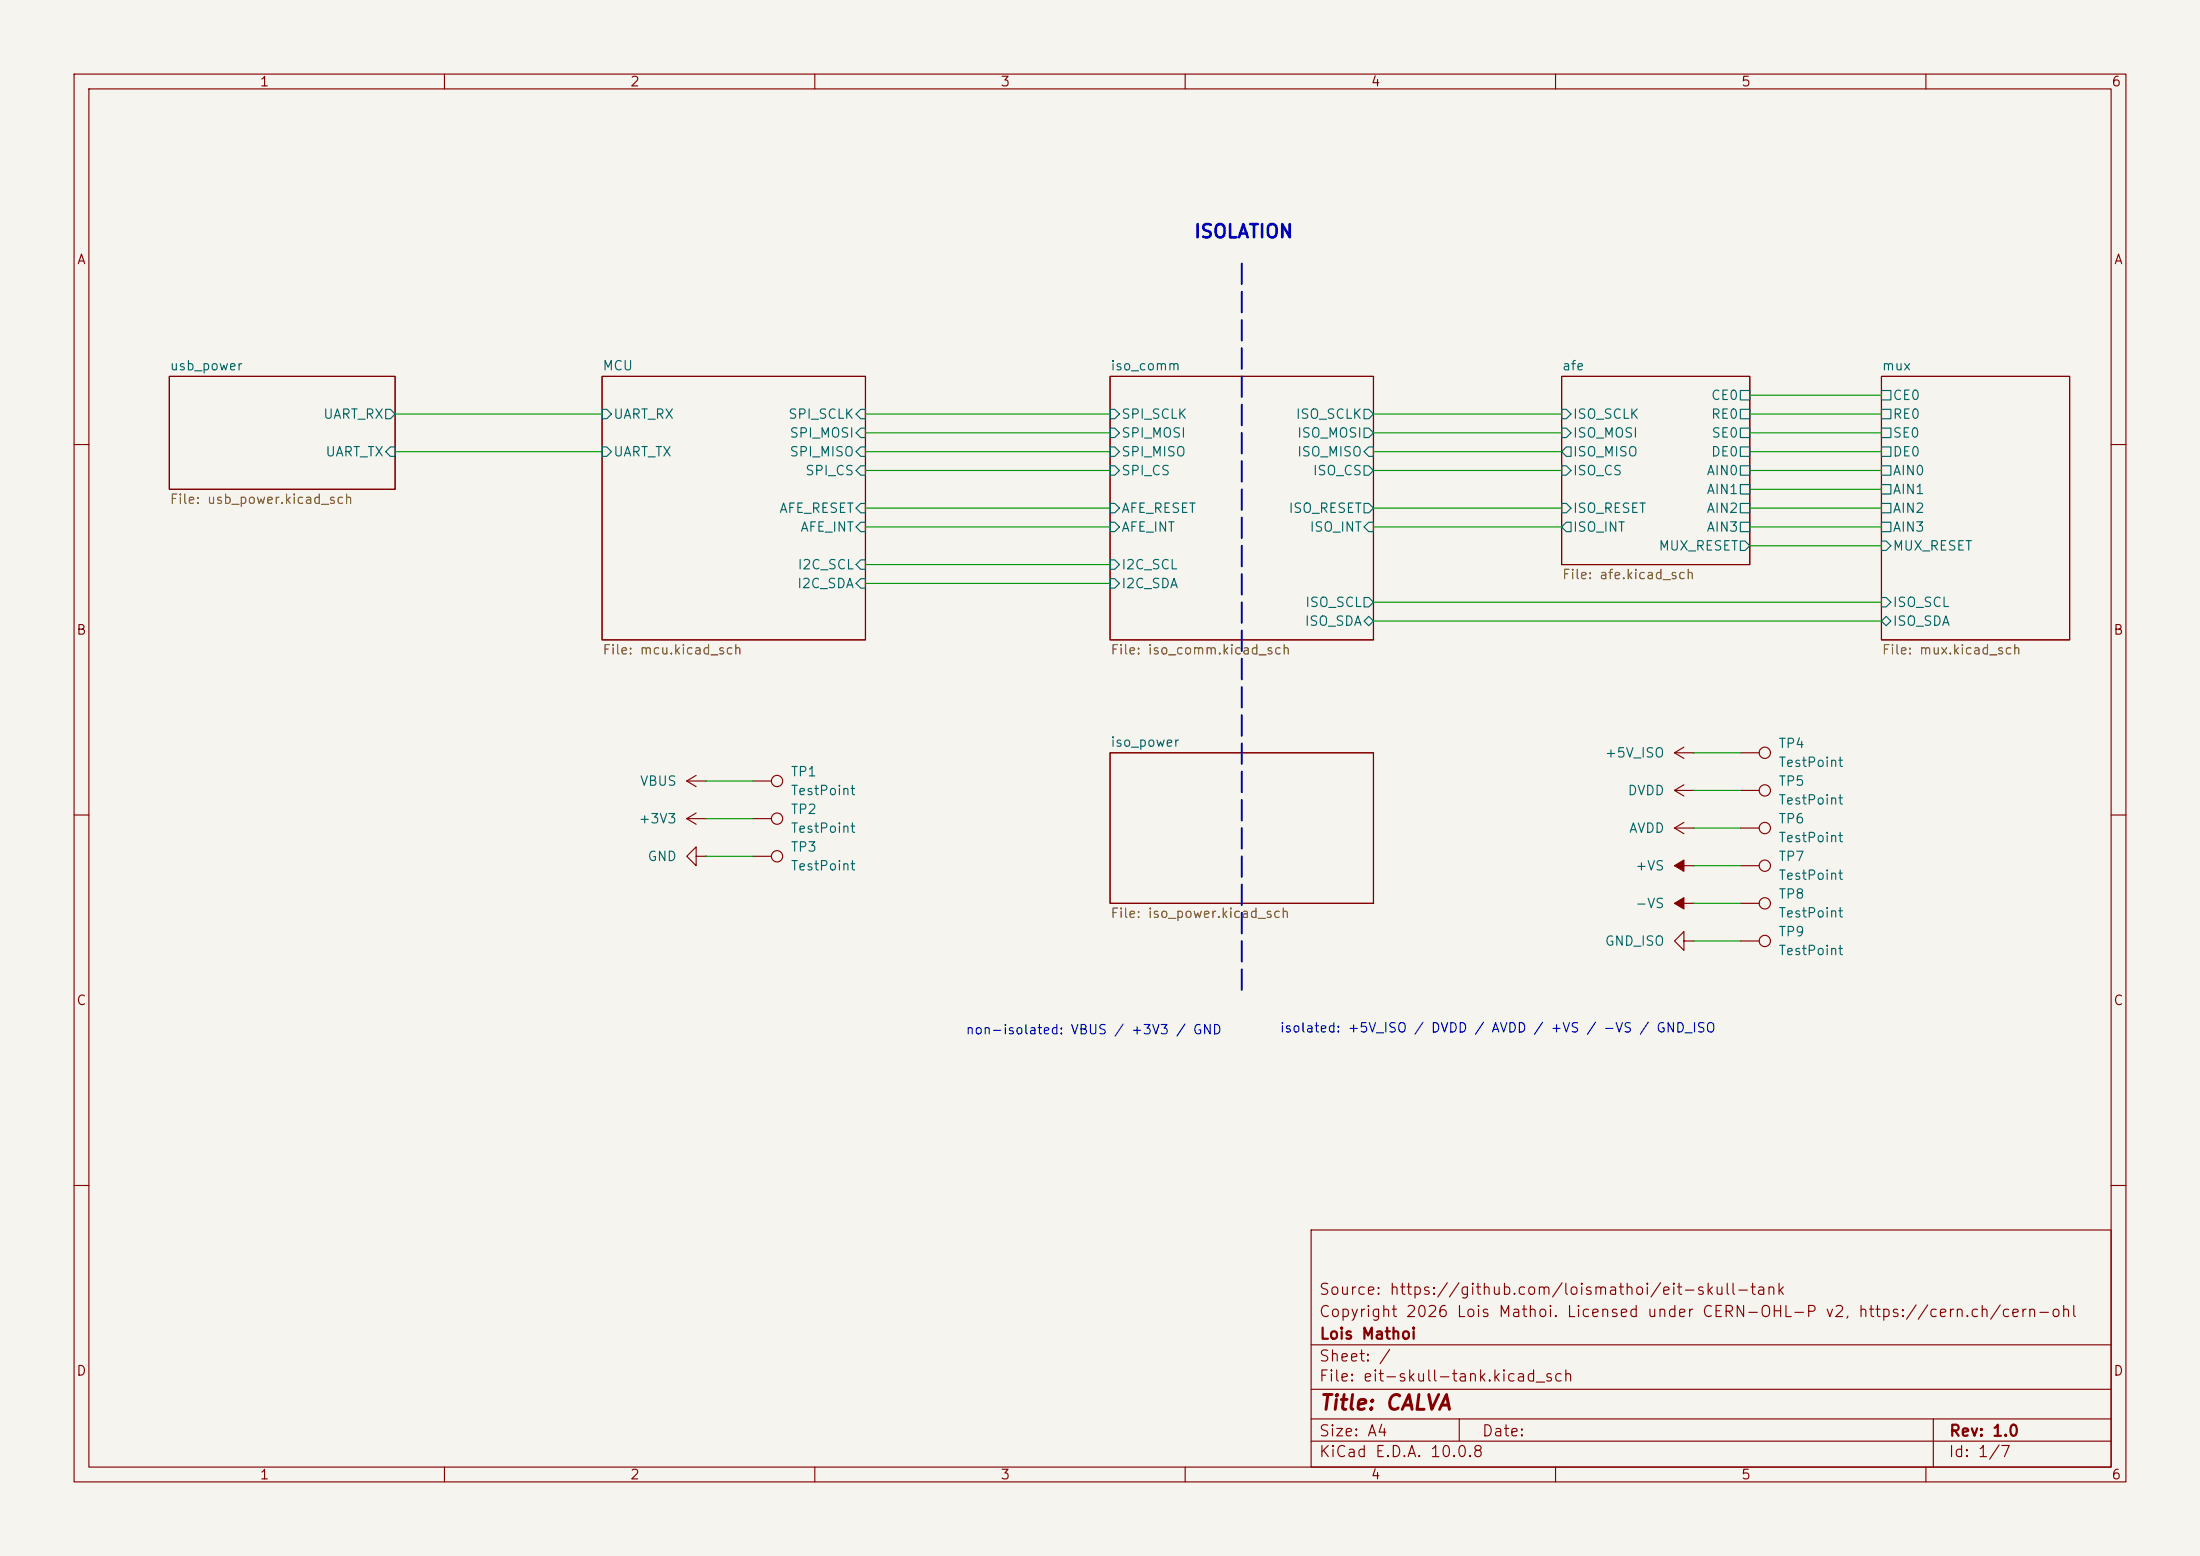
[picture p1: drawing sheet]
(kicad_sch
 (version 20260306)
 (generator "eeschema")
 (generator_version "10.0")
 (paper "A4")
 (title_block
  (title "CALVA")
  (rev "1.0")
  (company "Lois Mathoi")
  (comment 1 "Copyright 2026 Lois Mathoi. Licensed under CERN-OHL-P v2, https://cern.ch/cern-ohl")
  (comment 2 "Source: https://github.com/loismathoi/eit-skull-tank"))
 (lib_symbols
  (symbol "Connector:TestPoint"
   (pin_numbers (hide yes))
   (pin_names
    (offset 0.762) (hide yes)) (exclude_from_sim no) (in_bom yes) (on_board yes)
   (in_pos_files yes)
   (duplicate_pin_numbers_are_jumpers no)
   (property "Reference" "TP" (at 0 6.858 0) (show_name no) (do_not_autoplace no) (effects (font (size 1.27 1.27))))
   (property "Value" "TestPoint" (at 0 5.08 0) (show_name no) (do_not_autoplace no) (effects (font (size 1.27 1.27))))
   (property "Footprint" "" (at 5.08 0 0) (show_name no) (do_not_autoplace no) (hide yes) (effects (font (size 1.27 1.27))))
   (property "Datasheet" "" (at 5.08 0 0) (show_name no) (do_not_autoplace no) (hide yes) (effects (font (size 1.27 1.27))))
   (property "Description" "test point" (at 0 0 0) (show_name no) (do_not_autoplace no) (hide yes) (effects (font (size 1.27 1.27))))
   (symbol "TestPoint_0_1"
    (circle (center 0 3.302) (radius 0.762) (stroke (width 0) (type default)) (fill (type none))))
   (symbol "TestPoint_1_1"
    (pin passive line (at 0 0 90) (length 2.54) (name "1" (effects (font (size 1.27 1.27)))) (number "1" (effects (font (size 1.27 1.27))))))
   (embedded_fonts no))
  (symbol "power:+3V3"
   (power global)
   (pin_numbers (hide yes))
   (pin_names
    (offset 0) (hide yes)) (exclude_from_sim no) (in_bom yes) (on_board yes)
   (in_pos_files yes)
   (duplicate_pin_numbers_are_jumpers no)
   (property "Reference" "#PWR" (at 0 -3.81 0) (show_name no) (do_not_autoplace no) (hide yes) (effects (font (size 1.27 1.27))))
   (property "Value" "+3V3" (at 0 3.556 0) (show_name no) (do_not_autoplace no) (effects (font (size 1.27 1.27))))
   (property "Footprint" "" (at 0 0 0) (show_name no) (do_not_autoplace no) (hide yes) (effects (font (size 1.27 1.27))))
   (property "Datasheet" "" (at 0 0 0) (show_name no) (do_not_autoplace no) (hide yes) (effects (font (size 1.27 1.27))))
   (property "Description" "Power symbol creates a global label with name \"+3V3\"" (at 0 0 0) (show_name no) (do_not_autoplace no) (hide yes) (effects (font (size 1.27 1.27))))
   (symbol "+3V3_0_1"
    (polyline (pts (xy -0.762 1.27) (xy 0 2.54)) (stroke (width 0) (type default)) (fill (type none)))
    (polyline (pts (xy 0 2.54) (xy 0.762 1.27)) (stroke (width 0) (type default)) (fill (type none)))
    (polyline (pts (xy 0 0) (xy 0 2.54)) (stroke (width 0) (type default)) (fill (type none))))
   (symbol "+3V3_1_1"
    (pin power_in line (at 0 0 90) (length 0) (name "" (effects (font (size 1.27 1.27)))) (number "1" (effects (font (size 1.27 1.27))))))
   (embedded_fonts no))
  (symbol "power:GND"
   (power global)
   (pin_numbers (hide yes))
   (pin_names
    (offset 0) (hide yes)) (exclude_from_sim no) (in_bom yes) (on_board yes)
   (in_pos_files yes)
   (duplicate_pin_numbers_are_jumpers no)
   (property "Reference" "#PWR" (at 0 -6.35 0) (show_name no) (do_not_autoplace no) (hide yes) (effects (font (size 1.27 1.27))))
   (property "Value" "GND" (at 0 -3.81 0) (show_name no) (do_not_autoplace no) (effects (font (size 1.27 1.27))))
   (property "Footprint" "" (at 0 0 0) (show_name no) (do_not_autoplace no) (hide yes) (effects (font (size 1.27 1.27))))
   (property "Datasheet" "" (at 0 0 0) (show_name no) (do_not_autoplace no) (hide yes) (effects (font (size 1.27 1.27))))
   (property "Description" "Power symbol creates a global label with name \"GND\" , ground" (at 0 0 0) (show_name no) (do_not_autoplace no) (hide yes) (effects (font (size 1.27 1.27))))
   (symbol "GND_0_1"
    (polyline (pts (xy 0 0) (xy 0 -1.27) (xy 1.27 -1.27) (xy 0 -2.54) (xy -1.27 -1.27) (xy 0 -1.27)) (stroke (width 0) (type default)) (fill (type none))))
   (symbol "GND_1_1"
    (pin power_in line (at 0 0 270) (length 0) (name "" (effects (font (size 1.27 1.27)))) (number "1" (effects (font (size 1.27 1.27))))))
   (embedded_fonts no))
  (symbol "power:VBUS"
   (power global)
   (pin_numbers (hide yes))
   (pin_names
    (offset 0) (hide yes)) (exclude_from_sim no) (in_bom yes) (on_board yes)
   (in_pos_files yes)
   (duplicate_pin_numbers_are_jumpers no)
   (property "Reference" "#PWR" (at 0 -3.81 0) (show_name no) (do_not_autoplace no) (hide yes) (effects (font (size 1.27 1.27))))
   (property "Value" "VBUS" (at 0 3.556 0) (show_name no) (do_not_autoplace no) (effects (font (size 1.27 1.27))))
   (property "Footprint" "" (at 0 0 0) (show_name no) (do_not_autoplace no) (hide yes) (effects (font (size 1.27 1.27))))
   (property "Datasheet" "" (at 0 0 0) (show_name no) (do_not_autoplace no) (hide yes) (effects (font (size 1.27 1.27))))
   (property "Description" "Power symbol creates a global label with name \"VBUS\"" (at 0 0 0) (show_name no) (do_not_autoplace no) (hide yes) (effects (font (size 1.27 1.27))))
   (symbol "VBUS_0_1"
    (polyline (pts (xy -0.762 1.27) (xy 0 2.54)) (stroke (width 0) (type default)) (fill (type none)))
    (polyline (pts (xy 0 2.54) (xy 0.762 1.27)) (stroke (width 0) (type default)) (fill (type none)))
    (polyline (pts (xy 0 0) (xy 0 2.54)) (stroke (width 0) (type default)) (fill (type none))))
   (symbol "VBUS_1_1"
    (pin power_in line (at 0 0 90) (length 0) (name "" (effects (font (size 1.27 1.27)))) (number "1" (effects (font (size 1.27 1.27))))))
   (embedded_fonts no))
  (symbol "power:VSS"
   (power global)
   (pin_numbers (hide yes))
   (pin_names
    (offset 0) (hide yes)) (exclude_from_sim no) (in_bom yes) (on_board yes)
   (in_pos_files yes)
   (duplicate_pin_numbers_are_jumpers no)
   (property "Reference" "#PWR" (at 0 -3.81 0) (show_name no) (do_not_autoplace no) (hide yes) (effects (font (size 1.27 1.27))))
   (property "Value" "VSS" (at 0 3.556 0) (show_name no) (do_not_autoplace no) (effects (font (size 1.27 1.27))))
   (property "Footprint" "" (at 0 0 0) (show_name no) (do_not_autoplace no) (hide yes) (effects (font (size 1.27 1.27))))
   (property "Datasheet" "" (at 0 0 0) (show_name no) (do_not_autoplace no) (hide yes) (effects (font (size 1.27 1.27))))
   (property "Description" "Power symbol creates a global label with name \"VSS\"" (at 0 0 0) (show_name no) (do_not_autoplace no) (hide yes) (effects (font (size 1.27 1.27))))
   (symbol "VSS_0_1"
    (polyline (pts (xy 0 0) (xy 0 2.54)) (stroke (width 0) (type default)) (fill (type none)))
    (polyline (pts (xy 0.762 1.27) (xy -0.762 1.27) (xy 0 2.54) (xy 0.762 1.27)) (stroke (width 0) (type default)) (fill (type outline))))
   (symbol "VSS_1_1"
    (pin power_in line (at 0 0 90) (length 0) (name "" (effects (font (size 1.27 1.27)))) (number "1" (effects (font (size 1.27 1.27))))))
   (embedded_fonts no)))
 (text "isolated: +5V_ISO / DVDD / AVDD / +VS / -VS / GND_ISO"
  (exclude_from_sim no)
  (at 172.72 139.7 0)
  (effects (font (size 1.27 1.27)) (justify left bottom)))
 (text "ISOLATION"
  (exclude_from_sim no)
  (at 167.894 32.512 0)
  (effects (font (size 1.778 1.778)
    (bold yes)) (justify bottom)))
 (text "non-isolated: VBUS / +3V3 / GND"
  (exclude_from_sim no)
  (at 130.302 139.954 0)
  (effects (font (size 1.27 1.27)) (justify left bottom)))
 (wire
  (pts (xy 95.25 115.57) (xy 101.6 115.57))
  (stroke (width 0) (type default)))
 (wire
  (pts (xy 236.22 60.96) (xy 254 60.96))
  (stroke (width 0) (type default)))
 (wire
  (pts (xy 236.22 55.88) (xy 254 55.88))
  (stroke (width 0) (type default)))
 (wire
  (pts (xy 228.6 101.6) (xy 234.95 101.6))
  (stroke (width 0) (type default)))
 (wire
  (pts (xy 116.84 68.58) (xy 149.86 68.58))
  (stroke (width 0) (type default)))
 (wire
  (pts (xy 95.25 105.41) (xy 101.6 105.41))
  (stroke (width 0) (type default)))
 (wire
  (pts (xy 185.42 68.58) (xy 210.82 68.58))
  (stroke (width 0) (type default)))
 (wire
  (pts (xy 116.84 63.5) (xy 149.86 63.5))
  (stroke (width 0) (type default)))
 (wire
  (pts (xy 236.22 68.58) (xy 254 68.58))
  (stroke (width 0) (type default)))
 (wire
  (pts (xy 185.42 60.96) (xy 210.82 60.96))
  (stroke (width 0) (type default)))
 (wire
  (pts (xy 228.6 106.68) (xy 234.95 106.68))
  (stroke (width 0) (type default)))
 (wire
  (pts (xy 185.42 83.82) (xy 254 83.82))
  (stroke (width 0) (type default)))
 (wire
  (pts (xy 185.42 81.28) (xy 254 81.28))
  (stroke (width 0) (type default)))
 (wire
  (pts (xy 228.6 116.84) (xy 234.95 116.84))
  (stroke (width 0) (type default)))
 (wire
  (pts (xy 185.42 58.42) (xy 210.82 58.42))
  (stroke (width 0) (type default)))
 (wire
  (pts (xy 116.84 71.12) (xy 149.86 71.12))
  (stroke (width 0) (type default)))
 (wire
  (pts (xy 53.34 55.88) (xy 81.28 55.88))
  (stroke (width 0) (type default)))
 (wire
  (pts (xy 116.84 78.74) (xy 149.86 78.74))
  (stroke (width 0) (type default)))
 (wire
  (pts (xy 116.84 60.96) (xy 149.86 60.96))
  (stroke (width 0) (type default)))
 (wire
  (pts (xy 236.22 53.34) (xy 254 53.34))
  (stroke (width 0) (type default)))
 (wire
  (pts (xy 185.42 71.12) (xy 210.82 71.12))
  (stroke (width 0) (type default)))
 (wire
  (pts (xy 236.22 63.5) (xy 254 63.5))
  (stroke (width 0) (type default)))
 (wire
  (pts (xy 185.42 63.5) (xy 210.82 63.5))
  (stroke (width 0) (type default)))
 (wire
  (pts (xy 95.25 110.49) (xy 101.6 110.49))
  (stroke (width 0) (type default)))
 (wire
  (pts (xy 116.84 76.2) (xy 149.86 76.2))
  (stroke (width 0) (type default)))
 (wire
  (pts (xy 228.6 121.92) (xy 234.95 121.92))
  (stroke (width 0) (type default)))
 (wire
  (pts (xy 116.84 55.88) (xy 149.86 55.88))
  (stroke (width 0) (type default)))
 (wire
  (pts (xy 185.42 55.88) (xy 210.82 55.88))
  (stroke (width 0) (type default)))
 (polyline
  (pts (xy 167.64 35.56) (xy 167.64 134.62))
  (stroke (width 0.254) (type dash)))
 (wire
  (pts (xy 228.6 111.76) (xy 234.95 111.76))
  (stroke (width 0) (type default)))
 (wire
  (pts (xy 236.22 73.66) (xy 254 73.66))
  (stroke (width 0) (type default)))
 (wire
  (pts (xy 236.22 71.12) (xy 254 71.12))
  (stroke (width 0) (type default)))
 (wire
  (pts (xy 228.6 127) (xy 234.95 127))
  (stroke (width 0) (type default)))
 (wire
  (pts (xy 236.22 58.42) (xy 254 58.42))
  (stroke (width 0) (type default)))
 (wire
  (pts (xy 53.34 60.96) (xy 81.28 60.96))
  (stroke (width 0) (type default)))
 (wire
  (pts (xy 236.22 66.04) (xy 254 66.04))
  (stroke (width 0) (type default)))
 (wire
  (pts (xy 116.84 58.42) (xy 149.86 58.42))
  (stroke (width 0) (type default)))
 (symbol
  (lib_id "Connector:TestPoint")
  (at 101.6 115.57 270)
  (unit 1)
  (body_style 1)
  (exclude_from_sim no)
  (in_bom no)
  (on_board yes)
  (in_pos_files yes)
  (dnp no)
  (fields_autoplaced yes)
  (property "Reference" "TP3" (at 106.68 114.2999 90) (show_name no) (do_not_autoplace no) (effects (font (size 1.27 1.27)) (justify left)))
  (property "Value" "TestPoint" (at 106.68 116.8399 90) (show_name no) (do_not_autoplace no) (effects (font (size 1.27 1.27)) (justify left)))
  (property "Footprint" "TestPoint:TestPoint_Pad_D1.5mm" (at 101.6 120.65 0) (hide yes) (show_name no) (do_not_autoplace no) (effects (font (size 1.27 1.27))))
  (property "Datasheet" "" (at 101.6 120.65 0) (hide yes) (show_name no) (do_not_autoplace no) (effects (font (size 1.27 1.27))))
  (property "Description" "test point" (at 101.6 115.57 0) (hide yes) (show_name no) (do_not_autoplace no) (effects (font (size 1.27 1.27))))
  (pin "1"))
 (symbol
  (lib_id "power:+3V3")
  (at 95.25 110.49 90)
  (unit 1)
  (body_style 1)
  (exclude_from_sim no)
  (in_bom yes)
  (on_board yes)
  (in_pos_files yes)
  (dnp no)
  (fields_autoplaced yes)
  (property "Reference" "#PWR073" (at 99.06 110.49 0) (hide yes) (show_name no) (do_not_autoplace no) (effects (font (size 1.27 1.27))))
  (property "Value" "+3V3" (at 91.44 110.4899 90) (show_name no) (do_not_autoplace no) (effects (font (size 1.27 1.27)) (justify left)))
  (property "Footprint" "" (at 95.25 110.49 0) (hide yes) (show_name no) (do_not_autoplace no) (effects (font (size 1.27 1.27))))
  (property "Datasheet" "" (at 95.25 110.49 0) (hide yes) (show_name no) (do_not_autoplace no) (effects (font (size 1.27 1.27))))
  (property "Description" "Power symbol creates a global label with name \"+3V3\"" (at 95.25 110.49 0) (hide yes) (show_name no) (do_not_autoplace no) (effects (font (size 1.27 1.27))))
  (pin "1"))
 (symbol
  (lib_id "Connector:TestPoint")
  (at 101.6 110.49 270)
  (unit 1)
  (body_style 1)
  (exclude_from_sim no)
  (in_bom no)
  (on_board yes)
  (in_pos_files yes)
  (dnp no)
  (fields_autoplaced yes)
  (property "Reference" "TP2" (at 106.68 109.2199 90) (show_name no) (do_not_autoplace no) (effects (font (size 1.27 1.27)) (justify left)))
  (property "Value" "TestPoint" (at 106.68 111.7599 90) (show_name no) (do_not_autoplace no) (effects (font (size 1.27 1.27)) (justify left)))
  (property "Footprint" "TestPoint:TestPoint_Pad_D1.5mm" (at 101.6 115.57 0) (hide yes) (show_name no) (do_not_autoplace no) (effects (font (size 1.27 1.27))))
  (property "Datasheet" "" (at 101.6 115.57 0) (hide yes) (show_name no) (do_not_autoplace no) (effects (font (size 1.27 1.27))))
  (property "Description" "test point" (at 101.6 110.49 0) (hide yes) (show_name no) (do_not_autoplace no) (effects (font (size 1.27 1.27))))
  (pin "1"))
 (symbol
  (lib_id "power:VBUS")
  (at 95.25 105.41 90)
  (unit 1)
  (body_style 1)
  (exclude_from_sim no)
  (in_bom yes)
  (on_board yes)
  (in_pos_files yes)
  (dnp no)
  (fields_autoplaced yes)
  (property "Reference" "#PWR071" (at 99.06 105.41 0) (hide yes) (show_name no) (do_not_autoplace no) (effects (font (size 1.27 1.27))))
  (property "Value" "VBUS" (at 91.44 105.4099 90) (show_name no) (do_not_autoplace no) (effects (font (size 1.27 1.27)) (justify left)))
  (property "Footprint" "" (at 95.25 105.41 0) (hide yes) (show_name no) (do_not_autoplace no) (effects (font (size 1.27 1.27))))
  (property "Datasheet" "" (at 95.25 105.41 0) (hide yes) (show_name no) (do_not_autoplace no) (effects (font (size 1.27 1.27))))
  (property "Description" "Power symbol creates a global label with name \"VBUS\"" (at 95.25 105.41 0) (hide yes) (show_name no) (do_not_autoplace no) (effects (font (size 1.27 1.27))))
  (pin "1"))
 (symbol
  (lib_id "Connector:TestPoint")
  (at 234.95 101.6 270)
  (unit 1)
  (body_style 1)
  (exclude_from_sim no)
  (in_bom no)
  (on_board yes)
  (in_pos_files yes)
  (dnp no)
  (fields_autoplaced yes)
  (property "Reference" "TP4" (at 240.03 100.3299 90) (show_name no) (do_not_autoplace no) (effects (font (size 1.27 1.27)) (justify left)))
  (property "Value" "TestPoint" (at 240.03 102.8699 90) (show_name no) (do_not_autoplace no) (effects (font (size 1.27 1.27)) (justify left)))
  (property "Footprint" "TestPoint:TestPoint_Pad_D1.5mm" (at 234.95 106.68 0) (hide yes) (show_name no) (do_not_autoplace no) (effects (font (size 1.27 1.27))))
  (property "Datasheet" "" (at 234.95 106.68 0) (hide yes) (show_name no) (do_not_autoplace no) (effects (font (size 1.27 1.27))))
  (property "Description" "test point" (at 234.95 101.6 0) (hide yes) (show_name no) (do_not_autoplace no) (effects (font (size 1.27 1.27))))
  (pin "1"))
 (symbol
  (lib_id "power:VBUS")
  (at 228.6 101.6 90)
  (unit 1)
  (body_style 1)
  (exclude_from_sim no)
  (in_bom yes)
  (on_board yes)
  (in_pos_files yes)
  (dnp no)
  (fields_autoplaced yes)
  (property "Reference" "#PWR077" (at 232.41 101.6 0) (hide yes) (show_name no) (do_not_autoplace no) (effects (font (size 1.27 1.27))))
  (property "Value" "+5V_ISO" (at 224.79 101.5999 90) (show_name no) (do_not_autoplace no) (effects (font (size 1.27 1.27)) (justify left)))
  (property "Footprint" "" (at 228.6 101.6 0) (hide yes) (show_name no) (do_not_autoplace no) (effects (font (size 1.27 1.27))))
  (property "Datasheet" "" (at 228.6 101.6 0) (hide yes) (show_name no) (do_not_autoplace no) (effects (font (size 1.27 1.27))))
  (property "Description" "Power symbol creates a global label with name \"VBUS\"" (at 228.6 101.6 0) (hide yes) (show_name no) (do_not_autoplace no) (effects (font (size 1.27 1.27))))
  (pin "1"))
 (symbol
  (lib_id "Connector:TestPoint")
  (at 234.95 127 270)
  (unit 1)
  (body_style 1)
  (exclude_from_sim no)
  (in_bom no)
  (on_board yes)
  (in_pos_files yes)
  (dnp no)
  (fields_autoplaced yes)
  (property "Reference" "TP9" (at 240.03 125.7299 90) (show_name no) (do_not_autoplace no) (effects (font (size 1.27 1.27)) (justify left)))
  (property "Value" "TestPoint" (at 240.03 128.2699 90) (show_name no) (do_not_autoplace no) (effects (font (size 1.27 1.27)) (justify left)))
  (property "Footprint" "TestPoint:TestPoint_Pad_D1.5mm" (at 234.95 132.08 0) (hide yes) (show_name no) (do_not_autoplace no) (effects (font (size 1.27 1.27))))
  (property "Datasheet" "" (at 234.95 132.08 0) (hide yes) (show_name no) (do_not_autoplace no) (effects (font (size 1.27 1.27))))
  (property "Description" "test point" (at 234.95 127 0) (hide yes) (show_name no) (do_not_autoplace no) (effects (font (size 1.27 1.27))))
  (pin "1"))
 (symbol
  (lib_id "Connector:TestPoint")
  (at 234.95 111.76 270)
  (unit 1)
  (body_style 1)
  (exclude_from_sim no)
  (in_bom no)
  (on_board yes)
  (in_pos_files yes)
  (dnp no)
  (fields_autoplaced yes)
  (property "Reference" "TP6" (at 240.03 110.4899 90) (show_name no) (do_not_autoplace no) (effects (font (size 1.27 1.27)) (justify left)))
  (property "Value" "TestPoint" (at 240.03 113.0299 90) (show_name no) (do_not_autoplace no) (effects (font (size 1.27 1.27)) (justify left)))
  (property "Footprint" "TestPoint:TestPoint_Pad_D1.5mm" (at 234.95 116.84 0) (hide yes) (show_name no) (do_not_autoplace no) (effects (font (size 1.27 1.27))))
  (property "Datasheet" "" (at 234.95 116.84 0) (hide yes) (show_name no) (do_not_autoplace no) (effects (font (size 1.27 1.27))))
  (property "Description" "test point" (at 234.95 111.76 0) (hide yes) (show_name no) (do_not_autoplace no) (effects (font (size 1.27 1.27))))
  (pin "1"))
 (symbol
  (lib_id "power:VSS")
  (at 228.6 116.84 90)
  (unit 1)
  (body_style 1)
  (exclude_from_sim no)
  (in_bom yes)
  (on_board yes)
  (in_pos_files yes)
  (dnp no)
  (fields_autoplaced yes)
  (property "Reference" "#PWR079" (at 232.41 116.84 0) (hide yes) (show_name no) (do_not_autoplace no) (effects (font (size 1.27 1.27))))
  (property "Value" "+VS" (at 224.79 116.8399 90) (show_name no) (do_not_autoplace no) (effects (font (size 1.27 1.27)) (justify left)))
  (property "Footprint" "" (at 228.6 116.84 0) (hide yes) (show_name no) (do_not_autoplace no) (effects (font (size 1.27 1.27))))
  (property "Datasheet" "" (at 228.6 116.84 0) (hide yes) (show_name no) (do_not_autoplace no) (effects (font (size 1.27 1.27))))
  (property "Description" "Power symbol creates a global label with name \"VSS\"" (at 228.6 116.84 0) (hide yes) (show_name no) (do_not_autoplace no) (effects (font (size 1.27 1.27))))
  (pin "1"))
 (symbol
  (lib_id "power:GND")
  (at 95.25 115.57 270)
  (unit 1)
  (body_style 1)
  (exclude_from_sim no)
  (in_bom yes)
  (on_board yes)
  (in_pos_files yes)
  (dnp no)
  (fields_autoplaced yes)
  (property "Reference" "#PWR076" (at 88.9 115.57 0) (hide yes) (show_name no) (do_not_autoplace no) (effects (font (size 1.27 1.27))))
  (property "Value" "GND" (at 91.44 115.5699 90) (show_name no) (do_not_autoplace no) (effects (font (size 1.27 1.27)) (justify right)))
  (property "Footprint" "" (at 95.25 115.57 0) (hide yes) (show_name no) (do_not_autoplace no) (effects (font (size 1.27 1.27))))
  (property "Datasheet" "" (at 95.25 115.57 0) (hide yes) (show_name no) (do_not_autoplace no) (effects (font (size 1.27 1.27))))
  (property "Description" "Power symbol creates a global label with name \"GND\" , ground" (at 95.25 115.57 0) (hide yes) (show_name no) (do_not_autoplace no) (effects (font (size 1.27 1.27))))
  (pin "1"))
 (symbol
  (lib_id "power:+3V3")
  (at 228.6 106.68 90)
  (unit 1)
  (body_style 1)
  (exclude_from_sim no)
  (in_bom yes)
  (on_board yes)
  (in_pos_files yes)
  (dnp no)
  (fields_autoplaced yes)
  (property "Reference" "#PWR078" (at 232.41 106.68 0) (hide yes) (show_name no) (do_not_autoplace no) (effects (font (size 1.27 1.27))))
  (property "Value" "DVDD" (at 224.79 106.6799 90) (show_name no) (do_not_autoplace no) (effects (font (size 1.27 1.27)) (justify left)))
  (property "Footprint" "" (at 228.6 106.68 0) (hide yes) (show_name no) (do_not_autoplace no) (effects (font (size 1.27 1.27))))
  (property "Datasheet" "" (at 228.6 106.68 0) (hide yes) (show_name no) (do_not_autoplace no) (effects (font (size 1.27 1.27))))
  (property "Description" "Power symbol creates a global label with name \"+3V3\"" (at 228.6 106.68 0) (hide yes) (show_name no) (do_not_autoplace no) (effects (font (size 1.27 1.27))))
  (pin "1"))
 (symbol
  (lib_id "Connector:TestPoint")
  (at 234.95 116.84 270)
  (unit 1)
  (body_style 1)
  (exclude_from_sim no)
  (in_bom no)
  (on_board yes)
  (in_pos_files yes)
  (dnp no)
  (fields_autoplaced yes)
  (property "Reference" "TP7" (at 240.03 115.5699 90) (show_name no) (do_not_autoplace no) (effects (font (size 1.27 1.27)) (justify left)))
  (property "Value" "TestPoint" (at 240.03 118.1099 90) (show_name no) (do_not_autoplace no) (effects (font (size 1.27 1.27)) (justify left)))
  (property "Footprint" "TestPoint:TestPoint_Pad_D1.5mm" (at 234.95 121.92 0) (hide yes) (show_name no) (do_not_autoplace no) (effects (font (size 1.27 1.27))))
  (property "Datasheet" "" (at 234.95 121.92 0) (hide yes) (show_name no) (do_not_autoplace no) (effects (font (size 1.27 1.27))))
  (property "Description" "test point" (at 234.95 116.84 0) (hide yes) (show_name no) (do_not_autoplace no) (effects (font (size 1.27 1.27))))
  (pin "1"))
 (symbol
  (lib_id "power:VSS")
  (at 228.6 121.92 90)
  (unit 1)
  (body_style 1)
  (exclude_from_sim no)
  (in_bom yes)
  (on_board yes)
  (in_pos_files yes)
  (dnp no)
  (fields_autoplaced yes)
  (property "Reference" "#PWR086" (at 232.41 121.92 0) (hide yes) (show_name no) (do_not_autoplace no) (effects (font (size 1.27 1.27))))
  (property "Value" "-VS" (at 224.79 121.9199 90) (show_name no) (do_not_autoplace no) (effects (font (size 1.27 1.27)) (justify left)))
  (property "Footprint" "" (at 228.6 121.92 0) (hide yes) (show_name no) (do_not_autoplace no) (effects (font (size 1.27 1.27))))
  (property "Datasheet" "" (at 228.6 121.92 0) (hide yes) (show_name no) (do_not_autoplace no) (effects (font (size 1.27 1.27))))
  (property "Description" "Power symbol creates a global label with name \"VSS\"" (at 228.6 121.92 0) (hide yes) (show_name no) (do_not_autoplace no) (effects (font (size 1.27 1.27))))
  (pin "1"))
 (symbol
  (lib_id "Connector:TestPoint")
  (at 101.6 105.41 270)
  (unit 1)
  (body_style 1)
  (exclude_from_sim no)
  (in_bom no)
  (on_board yes)
  (in_pos_files yes)
  (dnp no)
  (fields_autoplaced yes)
  (property "Reference" "TP1" (at 106.68 104.1399 90) (show_name no) (do_not_autoplace no) (effects (font (size 1.27 1.27)) (justify left)))
  (property "Value" "TestPoint" (at 106.68 106.6799 90) (show_name no) (do_not_autoplace no) (effects (font (size 1.27 1.27)) (justify left)))
  (property "Footprint" "TestPoint:TestPoint_Pad_D1.5mm" (at 101.6 110.49 0) (hide yes) (show_name no) (do_not_autoplace no) (effects (font (size 1.27 1.27))))
  (property "Datasheet" "" (at 101.6 110.49 0) (hide yes) (show_name no) (do_not_autoplace no) (effects (font (size 1.27 1.27))))
  (property "Description" "test point" (at 101.6 105.41 0) (hide yes) (show_name no) (do_not_autoplace no) (effects (font (size 1.27 1.27))))
  (pin "1"))
 (symbol
  (lib_id "Connector:TestPoint")
  (at 234.95 121.92 270)
  (unit 1)
  (body_style 1)
  (exclude_from_sim no)
  (in_bom no)
  (on_board yes)
  (in_pos_files yes)
  (dnp no)
  (fields_autoplaced yes)
  (property "Reference" "TP8" (at 240.03 120.6499 90) (show_name no) (do_not_autoplace no) (effects (font (size 1.27 1.27)) (justify left)))
  (property "Value" "TestPoint" (at 240.03 123.1899 90) (show_name no) (do_not_autoplace no) (effects (font (size 1.27 1.27)) (justify left)))
  (property "Footprint" "TestPoint:TestPoint_Pad_D1.5mm" (at 234.95 127 0) (hide yes) (show_name no) (do_not_autoplace no) (effects (font (size 1.27 1.27))))
  (property "Datasheet" "" (at 234.95 127 0) (hide yes) (show_name no) (do_not_autoplace no) (effects (font (size 1.27 1.27))))
  (property "Description" "test point" (at 234.95 121.92 0) (hide yes) (show_name no) (do_not_autoplace no) (effects (font (size 1.27 1.27))))
  (pin "1"))
 (symbol
  (lib_id "power:GND")
  (at 228.6 127 270)
  (unit 1)
  (body_style 1)
  (exclude_from_sim no)
  (in_bom yes)
  (on_board yes)
  (in_pos_files yes)
  (dnp no)
  (fields_autoplaced yes)
  (property "Reference" "#PWR088" (at 222.25 127 0) (hide yes) (show_name no) (do_not_autoplace no) (effects (font (size 1.27 1.27))))
  (property "Value" "GND_ISO" (at 224.79 126.9999 90) (show_name no) (do_not_autoplace no) (effects (font (size 1.27 1.27)) (justify right)))
  (property "Footprint" "" (at 228.6 127 0) (hide yes) (show_name no) (do_not_autoplace no) (effects (font (size 1.27 1.27))))
  (property "Datasheet" "" (at 228.6 127 0) (hide yes) (show_name no) (do_not_autoplace no) (effects (font (size 1.27 1.27))))
  (property "Description" "Power symbol creates a global label with name \"GND\" , ground" (at 228.6 127 0) (hide yes) (show_name no) (do_not_autoplace no) (effects (font (size 1.27 1.27))))
  (pin "1"))
 (symbol
  (lib_id "Connector:TestPoint")
  (at 234.95 106.68 270)
  (unit 1)
  (body_style 1)
  (exclude_from_sim no)
  (in_bom no)
  (on_board yes)
  (in_pos_files yes)
  (dnp no)
  (fields_autoplaced yes)
  (property "Reference" "TP5" (at 240.03 105.4099 90) (show_name no) (do_not_autoplace no) (effects (font (size 1.27 1.27)) (justify left)))
  (property "Value" "TestPoint" (at 240.03 107.9499 90) (show_name no) (do_not_autoplace no) (effects (font (size 1.27 1.27)) (justify left)))
  (property "Footprint" "TestPoint:TestPoint_Pad_D1.5mm" (at 234.95 111.76 0) (hide yes) (show_name no) (do_not_autoplace no) (effects (font (size 1.27 1.27))))
  (property "Datasheet" "" (at 234.95 111.76 0) (hide yes) (show_name no) (do_not_autoplace no) (effects (font (size 1.27 1.27))))
  (property "Description" "test point" (at 234.95 106.68 0) (hide yes) (show_name no) (do_not_autoplace no) (effects (font (size 1.27 1.27))))
  (pin "1"))
 (symbol
  (lib_id "power:+3V3")
  (at 228.6 111.76 90)
  (unit 1)
  (body_style 1)
  (exclude_from_sim no)
  (in_bom yes)
  (on_board yes)
  (in_pos_files yes)
  (dnp no)
  (fields_autoplaced yes)
  (property "Reference" "#PWR093" (at 232.41 111.76 0) (hide yes) (show_name no) (do_not_autoplace no) (effects (font (size 1.27 1.27))))
  (property "Value" "AVDD" (at 224.79 111.7599 90) (show_name no) (do_not_autoplace no) (effects (font (size 1.27 1.27)) (justify left)))
  (property "Footprint" "" (at 228.6 111.76 0) (hide yes) (show_name no) (do_not_autoplace no) (effects (font (size 1.27 1.27))))
  (property "Datasheet" "" (at 228.6 111.76 0) (hide yes) (show_name no) (do_not_autoplace no) (effects (font (size 1.27 1.27))))
  (property "Description" "Power symbol creates a global label with name \"+3V3\"" (at 228.6 111.76 0) (hide yes) (show_name no) (do_not_autoplace no) (effects (font (size 1.27 1.27))))
  (pin "1"))
 (sheet
  (at 254 50.8)
  (size 25.4 35.56)
  (exclude_from_sim no)
  (in_bom yes)
  (on_board yes)
  (dnp no)
  (fields_autoplaced yes)
  (stroke (width 0.1524) (type solid))
  (fill (color 0 0 0 0))
  (property "Sheetname" "mux" (at 254 50.0884 0) (show_name no) (do_not_autoplace no) (effects (font (size 1.27 1.27)) (justify left bottom)))
  (property "Sheetfile" "mux.kicad_sch" (at 254 86.9446 0) (show_name no) (do_not_autoplace no) (effects (font (size 1.27 1.27)) (justify left top)))
  (pin "CE0" passive (at 254 53.34 180) (effects (font (size 1.27 1.27)) (justify left)))
  (pin "RE0" passive (at 254 55.88 180) (effects (font (size 1.27 1.27)) (justify left)))
  (pin "SE0" passive (at 254 58.42 180) (effects (font (size 1.27 1.27)) (justify left)))
  (pin "DE0" passive (at 254 60.96 180) (effects (font (size 1.27 1.27)) (justify left)))
  (pin "AIN0" passive (at 254 63.5 180) (effects (font (size 1.27 1.27)) (justify left)))
  (pin "AIN1" passive (at 254 66.04 180) (effects (font (size 1.27 1.27)) (justify left)))
  (pin "AIN2" passive (at 254 68.58 180) (effects (font (size 1.27 1.27)) (justify left)))
  (pin "AIN3" passive (at 254 71.12 180) (effects (font (size 1.27 1.27)) (justify left)))
  (pin "MUX_RESET" input (at 254 73.66 180) (effects (font (size 1.27 1.27)) (justify left)))
  (pin "ISO_SCL" input (at 254 81.28 180) (effects (font (size 1.27 1.27)) (justify left)))
  (pin "ISO_SDA" bidirectional (at 254 83.82 180) (effects (font (size 1.27 1.27)) (justify left))))
 (sheet
  (at 81.28 50.8)
  (size 35.56 35.56)
  (exclude_from_sim no)
  (in_bom yes)
  (on_board yes)
  (dnp no)
  (fields_autoplaced yes)
  (stroke (width 0.1524) (type solid))
  (fill (color 0 0 0 0))
  (property "Sheetname" "MCU" (at 81.28 50.0884 0) (show_name no) (do_not_autoplace no) (effects (font (size 1.27 1.27)) (justify left bottom)))
  (property "Sheetfile" "mcu.kicad_sch" (at 81.28 86.9446 0) (show_name no) (do_not_autoplace no) (effects (font (size 1.27 1.27)) (justify left top)))
  (pin "UART_RX" input (at 81.28 55.88 180) (effects (font (size 1.27 1.27)) (justify left)))
  (pin "UART_TX" input (at 81.28 60.96 180) (effects (font (size 1.27 1.27)) (justify left)))
  (pin "SPI_SCLK" input (at 116.84 55.88 0) (effects (font (size 1.27 1.27)) (justify right)))
  (pin "SPI_MOSI" input (at 116.84 58.42 0) (effects (font (size 1.27 1.27)) (justify right)))
  (pin "SPI_MISO" input (at 116.84 60.96 0) (effects (font (size 1.27 1.27)) (justify right)))
  (pin "SPI_CS" input (at 116.84 63.5 0) (effects (font (size 1.27 1.27)) (justify right)))
  (pin "AFE_RESET" input (at 116.84 68.58 0) (effects (font (size 1.27 1.27)) (justify right)))
  (pin "AFE_INT" input (at 116.84 71.12 0) (effects (font (size 1.27 1.27)) (justify right)))
  (pin "I2C_SCL" input (at 116.84 76.2 0) (effects (font (size 1.27 1.27)) (justify right)))
  (pin "I2C_SDA" input (at 116.84 78.74 0) (effects (font (size 1.27 1.27)) (justify right))))
 (sheet
  (at 149.86 50.8)
  (size 35.56 35.56)
  (exclude_from_sim no)
  (in_bom yes)
  (on_board yes)
  (dnp no)
  (fields_autoplaced yes)
  (stroke (width 0.1524) (type solid))
  (fill (color 0 0 0 0))
  (property "Sheetname" "iso_comm" (at 149.86 50.0884 0) (show_name no) (do_not_autoplace no) (effects (font (size 1.27 1.27)) (justify left bottom)))
  (property "Sheetfile" "iso_comm.kicad_sch" (at 149.86 86.9446 0) (show_name no) (do_not_autoplace no) (effects (font (size 1.27 1.27)) (justify left top)))
  (pin "SPI_SCLK" input (at 149.86 55.88 180) (effects (font (size 1.27 1.27)) (justify left)))
  (pin "SPI_MOSI" input (at 149.86 58.42 180) (effects (font (size 1.27 1.27)) (justify left)))
  (pin "SPI_MISO" input (at 149.86 60.96 180) (effects (font (size 1.27 1.27)) (justify left)))
  (pin "SPI_CS" input (at 149.86 63.5 180) (effects (font (size 1.27 1.27)) (justify left)))
  (pin "AFE_RESET" input (at 149.86 68.58 180) (effects (font (size 1.27 1.27)) (justify left)))
  (pin "AFE_INT" input (at 149.86 71.12 180) (effects (font (size 1.27 1.27)) (justify left)))
  (pin "I2C_SCL" input (at 149.86 76.2 180) (effects (font (size 1.27 1.27)) (justify left)))
  (pin "I2C_SDA" input (at 149.86 78.74 180) (effects (font (size 1.27 1.27)) (justify left)))
  (pin "ISO_SCLK" output (at 185.42 55.88 0) (effects (font (size 1.27 1.27)) (justify right)))
  (pin "ISO_MOSI" output (at 185.42 58.42 0) (effects (font (size 1.27 1.27)) (justify right)))
  (pin "ISO_MISO" input (at 185.42 60.96 0) (effects (font (size 1.27 1.27)) (justify right)))
  (pin "ISO_CS" output (at 185.42 63.5 0) (effects (font (size 1.27 1.27)) (justify right)))
  (pin "ISO_RESET" output (at 185.42 68.58 0) (effects (font (size 1.27 1.27)) (justify right)))
  (pin "ISO_INT" input (at 185.42 71.12 0) (effects (font (size 1.27 1.27)) (justify right)))
  (pin "ISO_SCL" output (at 185.42 81.28 0) (effects (font (size 1.27 1.27)) (justify right)))
  (pin "ISO_SDA" bidirectional (at 185.42 83.82 0) (effects (font (size 1.27 1.27)) (justify right))))
 (sheet
  (at 210.82 50.8)
  (size 25.4 25.4)
  (exclude_from_sim no)
  (in_bom yes)
  (on_board yes)
  (dnp no)
  (fields_autoplaced yes)
  (stroke (width 0.1524) (type solid))
  (fill (color 0 0 0 0))
  (property "Sheetname" "afe" (at 210.82 50.0884 0) (show_name no) (do_not_autoplace no) (effects (font (size 1.27 1.27)) (justify left bottom)))
  (property "Sheetfile" "afe.kicad_sch" (at 210.82 76.7846 0) (show_name no) (do_not_autoplace no) (effects (font (size 1.27 1.27)) (justify left top)))
  (pin "ISO_SCLK" input (at 210.82 55.88 180) (effects (font (size 1.27 1.27)) (justify left)))
  (pin "ISO_MOSI" input (at 210.82 58.42 180) (effects (font (size 1.27 1.27)) (justify left)))
  (pin "ISO_MISO" output (at 210.82 60.96 180) (effects (font (size 1.27 1.27)) (justify left)))
  (pin "ISO_CS" input (at 210.82 63.5 180) (effects (font (size 1.27 1.27)) (justify left)))
  (pin "ISO_RESET" input (at 210.82 68.58 180) (effects (font (size 1.27 1.27)) (justify left)))
  (pin "ISO_INT" output (at 210.82 71.12 180) (effects (font (size 1.27 1.27)) (justify left)))
  (pin "CE0" passive (at 236.22 53.34 0) (effects (font (size 1.27 1.27)) (justify right)))
  (pin "RE0" passive (at 236.22 55.88 0) (effects (font (size 1.27 1.27)) (justify right)))
  (pin "SE0" passive (at 236.22 58.42 0) (effects (font (size 1.27 1.27)) (justify right)))
  (pin "DE0" passive (at 236.22 60.96 0) (effects (font (size 1.27 1.27)) (justify right)))
  (pin "AIN0" passive (at 236.22 63.5 0) (effects (font (size 1.27 1.27)) (justify right)))
  (pin "AIN1" passive (at 236.22 66.04 0) (effects (font (size 1.27 1.27)) (justify right)))
  (pin "AIN2" passive (at 236.22 68.58 0) (effects (font (size 1.27 1.27)) (justify right)))
  (pin "AIN3" passive (at 236.22 71.12 0) (effects (font (size 1.27 1.27)) (justify right)))
  (pin "MUX_RESET" output (at 236.22 73.66 0) (effects (font (size 1.27 1.27)) (justify right))))
 (sheet
  (at 149.86 101.6)
  (size 35.56 20.32)
  (exclude_from_sim no)
  (in_bom yes)
  (on_board yes)
  (dnp no)
  (fields_autoplaced yes)
  (stroke (width 0.1524) (type solid))
  (fill (color 0 0 0 0))
  (property "Sheetname" "iso_power" (at 149.86 100.888 0) (show_name no) (do_not_autoplace no) (effects (font (size 1.27 1.27)) (justify left bottom)))
  (property "Sheetfile" "iso_power.kicad_sch" (at 149.86 122.505 0) (show_name no) (do_not_autoplace no) (effects (font (size 1.27 1.27)) (justify left top))))
 (sheet
  (at 22.86 50.8)
  (size 30.48 15.24)
  (exclude_from_sim no)
  (in_bom yes)
  (on_board yes)
  (dnp no)
  (fields_autoplaced yes)
  (stroke (width 0.1524) (type solid))
  (fill (color 0 0 0 0))
  (property "Sheetname" "usb_power" (at 22.86 50.0884 0) (show_name no) (do_not_autoplace no) (effects (font (size 1.27 1.27)) (justify left bottom)))
  (property "Sheetfile" "usb_power.kicad_sch" (at 22.86 66.6246 0) (show_name no) (do_not_autoplace no) (effects (font (size 1.27 1.27)) (justify left top)))
  (pin "UART_RX" output (at 53.34 55.88 0) (effects (font (size 1.27 1.27)) (justify right)))
  (pin "UART_TX" input (at 53.34 60.96 0) (effects (font (size 1.27 1.27)) (justify right))))
 (sheet_instances
  (path ""
   (page "1")))
 (embedded_fonts no))
